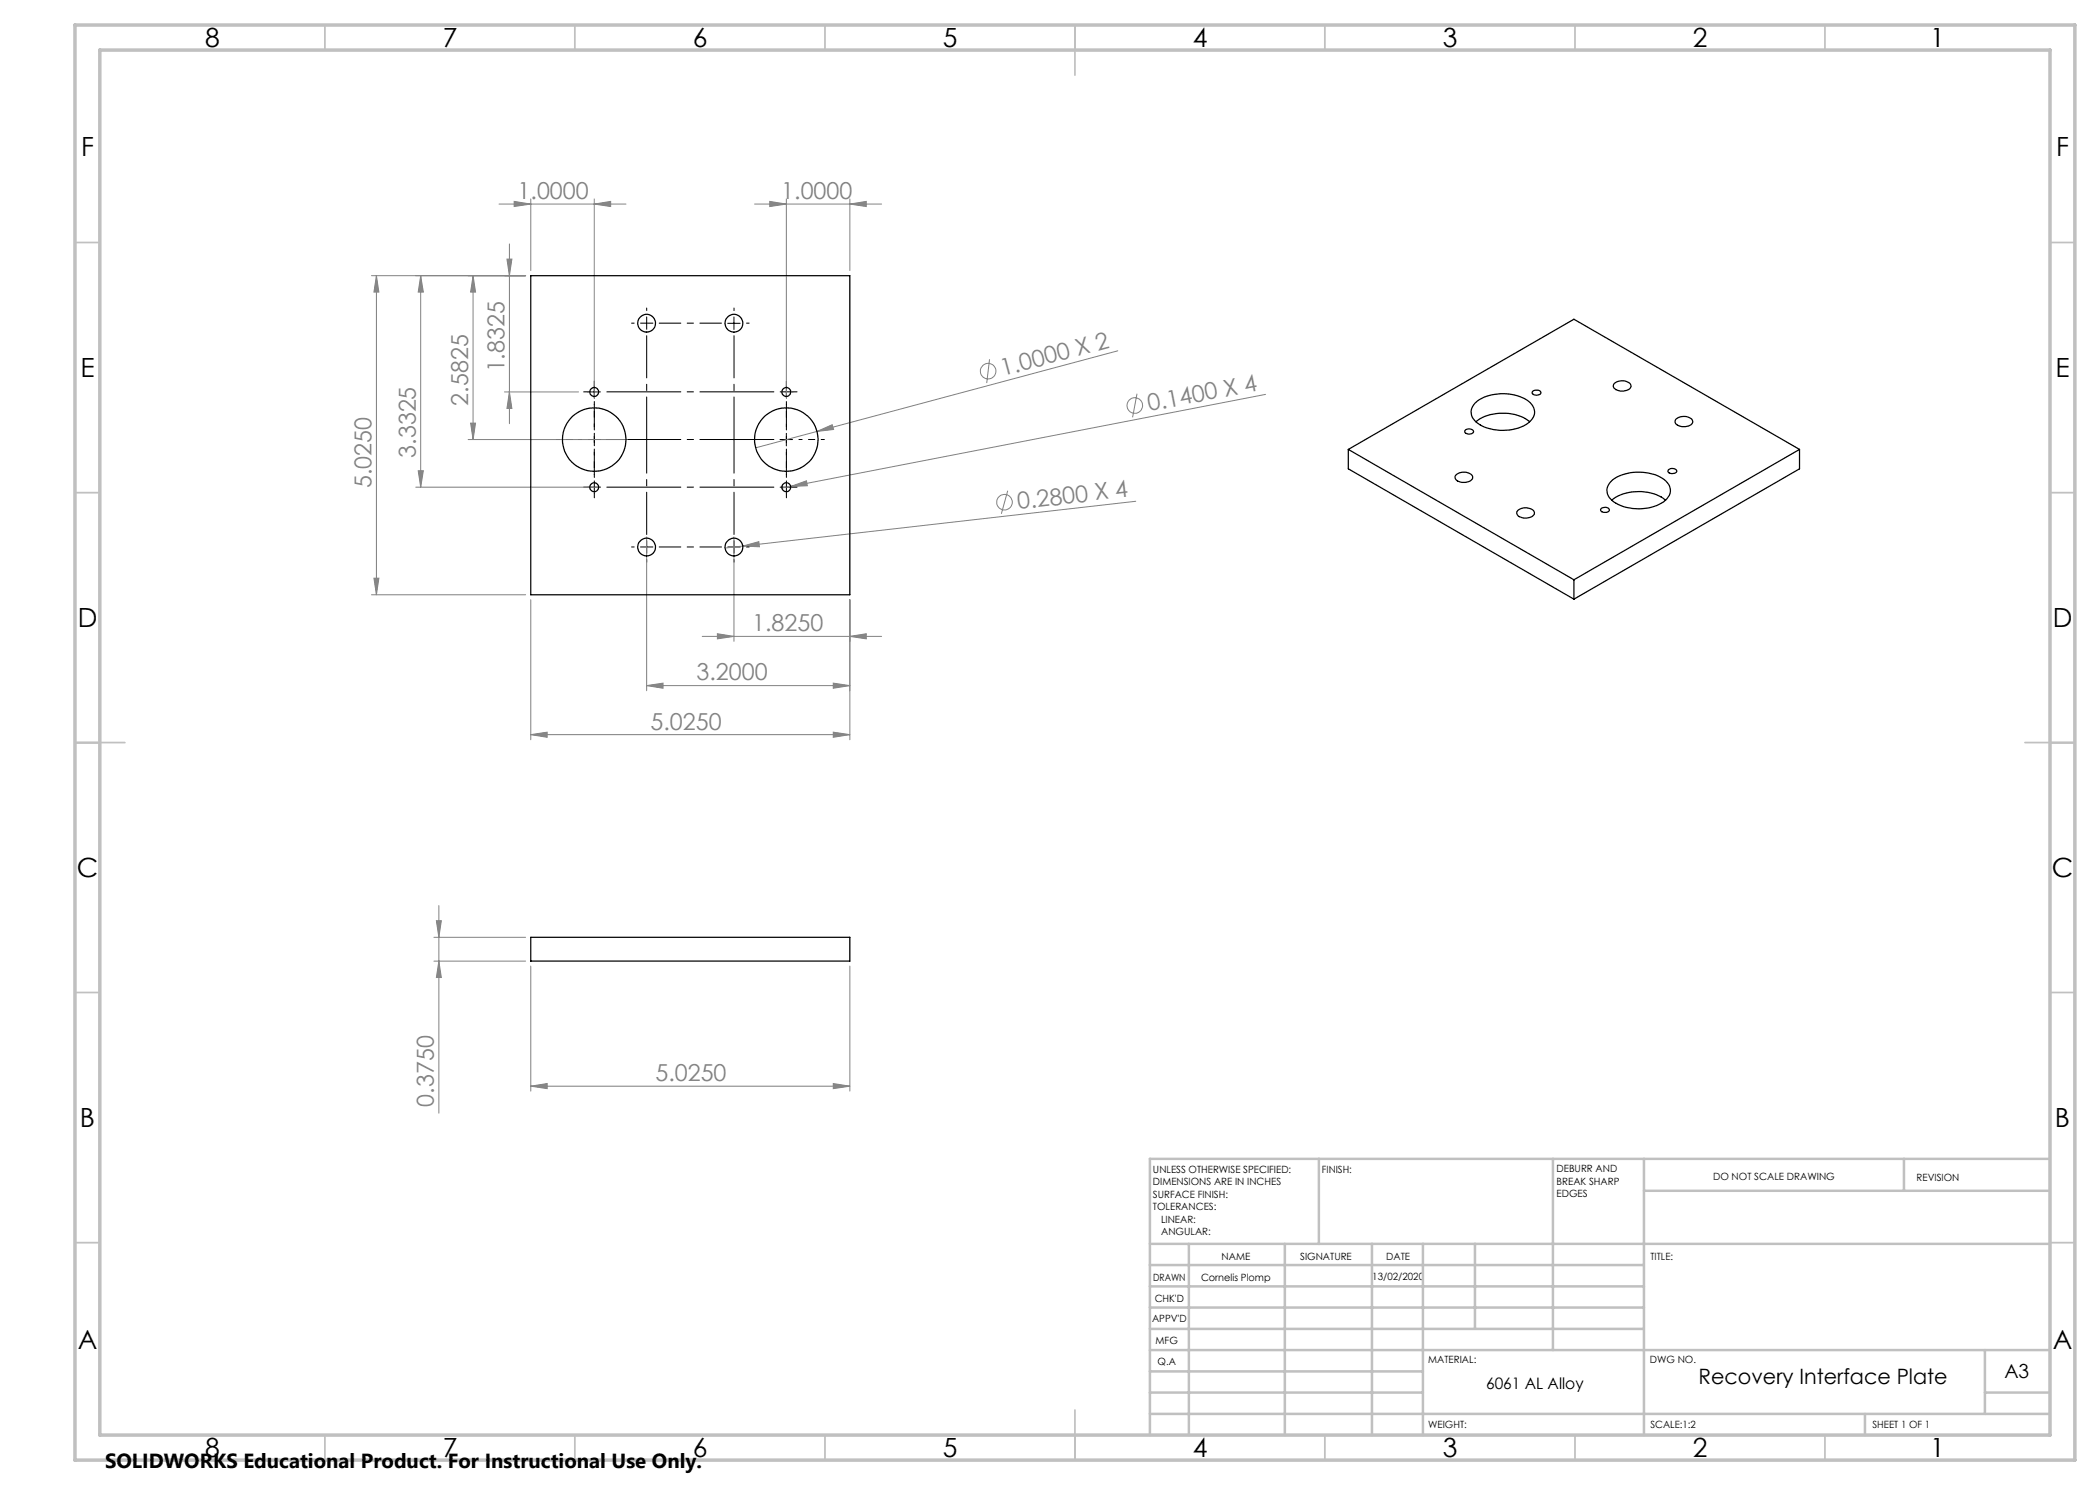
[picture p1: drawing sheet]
<svg xmlns="http://www.w3.org/2000/svg" width="420mm" height="297mm" viewBox="0 0 420 297" stroke-linecap="round" stroke-linejoin="round" font-family="sans-serif">
<g fill="none" stroke="#808080" stroke-width=".2">
<path d="M106.2 39.8v14.3M118.9 39.8v39.7M157.3 39.8v39.7M170 39.8v14.3M74.3 55.1h30.8M75.3 55.1l.5 3.3h-1zM75.3 55.1v63.9M84.1 55.1v42.3M84.1 55.1l.6 3.3h-1.1zM94.6 55.1v32.8M94.6 55.1l.5 3.3h-1zM99.8 40.8h25.4"/>
<path d="M101.4 51.8h1l-.5 3.3zM101.9 48.8v35.9M102.8 40.3l3.4 .5-3.4 .5zM118.9 40.8l3.2-.5v1zM150.9 40.8h25.4M154 40.3l3.3 .5-3.3 .5zM170 40.8l3.2-.5v1zM100.9 78.4h14.8M101.9 78.4l.5 3.3h-1zM197.9 71.9l-.6 4.7M223.6 70.2l-72.5 19.4M227.4 78.7l-.9 4.8"/>
<path d="M253.1 78.9l-94.9 18.4M83.1 97.4h36.9M83.6 94.2h1.1l-.6 3.2zM93.6 87.9h31.8M94.1 84.6h1l-.5 3.3zM158.2 97.3l3.1-1.1 .2 1zM158.2 97.3l-1.8 .3M163.4 86.3l3-1.4 .3 1zM201.5 98.1l-1.2 4.7M74.3 119h30.8M74.8 115.6h1l-.5 3.4zM106.2 119.9v28.1"/>
<path d="M129.3 107.4v30.7M146.8 107.4v20.9M148.6 109.2l3.2-.9 .1 1.1zM148.6 109.2l-3.6 .4M170 119.9v28.1M227.2 100.3l-78.6 8.9M129.3 137.1l3.3-.5v1.1zM129.3 137.1h40.7M140.4 127.3h35.9M143.5 126.7l3.3 .6-3.3 .5zM166.7 136.6l3.3 .5-3.3 .6zM170 127.3l3.2-.6v1.1z"/>
<path d="M106.2 146.9l3.2-.5v1.1zM106.2 146.9h63.8M166.7 146.4l3.3 .5-3.3 .6zM86.8 187.5h18.3M86.8 192.2h18.3M87.3 184.1h1l-.5 3.4zM87.8 181.1v41.5M87.8 192.2l.5 3.3h-1zM106.2 193.2v25M170 193.2v25M106.2 217.2l3.2-.5v1zM106.2 217.2h63.8"/>
<path d="M166.7 216.7l3.3 .5-3.3 .5z"/>
<circle cx="197.6" cy="74.2" r="1.56"/>
<circle cx="227" cy="81.1" r="1.56"/>
<circle cx="200.9" cy="100.4" r="1.56"/>
</g>
<g fill="none" stroke="#000" stroke-width=".2" stroke-dasharray="15.2 1.3 1.3 1.3">
<path d="M117.6 78.4h-.9M118.9 77.1v-.9M126.8 64.6h-.5M129.3 64.6v-1.2M129.3 64.6h-1.2M129.3 64.6v1.3M129.3 64.6h1.3M129.3 62.1v-.5M146.8 62.1v-.5M149.3 64.6h.5M157.3 78.4v-1.3M157.3 78.4h-1.3"/>
<path d="M157.3 78.4v1.2M157.3 78.4h1.2M157.3 77.1v-.9M158.5 78.4h.9M117.6 97.4h-.9M118.9 97.4v-1.2M118.9 97.4h-1.3M118.9 97.4v1.3M118.9 97.4h1.2M118.9 98.7v.9M118.9 87.9v-1.2M118.9 87.9h-1.3"/>
<path d="M118.9 87.9v1.3M118.9 87.9h1.2M157.3 97.4v-1.2M157.3 97.4h-1.3M157.3 97.4v1.3M157.3 97.4h1.2M157.3 98.7v.9M158.5 97.4h.9M126.8 109.4h-.5M129.3 109.4v-1.3M129.3 109.4h-1.2M129.3 109.4v1.2"/>
<path d="M129.3 109.4h1.3M129.3 111.9v.5M146.8 109.4v-1.3M146.8 109.4h-1.2M146.8 109.4v1.2M146.8 109.4h1.3M146.8 111.9v.5M149.3 109.4h.5"/>
</g>
<path d="M131.8 64.6h12.5M131.8 109.4h12.5" fill="none" stroke="#000" stroke-width=".2" stroke-dasharray="15.2 1.3 1.3 1.3" stroke-dashoffset="10.9"/>
<path d="M129.3 106.9v-39.8M146.8 106.9v-39.8" fill="none" stroke="#000" stroke-width=".2" stroke-dasharray="15.2 1.3 1.3 1.3" stroke-dashoffset="6.8"/>
<path d="M121.4 78.4h33.4M121.4 97.4h33.4M121.4 87.9h33.4" fill="none" stroke="#000" stroke-width=".2" stroke-dasharray="15.2 1.3 1.3 1.3" stroke-dashoffset=".4"/>
<path d="M118.9 94.9v-14M157.3 94.9v-14" fill="none" stroke="#000" stroke-width=".2" stroke-dasharray="15.2 1.3 1.3 1.3" stroke-dashoffset="10.1"/>
<path d="M116.4 87.9h-5.1M118.9 85.4v-5.1M118.9 90.4v5.1M157.3 85.4v-5.1M157.3 90.4v5.1M159.8 87.9h5.1" fill="none" stroke="#000" stroke-width=".2" stroke-dasharray="15.2 1.3 1.3 1.3" stroke-dashoffset="14.6"/>
<path d="M117.6 78.4h2.5M118.9 77.1v2.6M145.5 64.7h2.5M146.8 63.4v2.5M156 87.9h2.5M157.3 86.7v2.5" fill="none" stroke="#000" stroke-width=".2"/>
<g fill="none" stroke="#c0c0c0" stroke-width=".35">
<path d="M65 5v5M115 5v5M165 5v5M215 5v10M265 5v5M315 5v5M365 5v5M15 48.5h5M410 48.5h5M15 98.5h5M410 98.5h5M15 148.5h10"/>
<path d="M405 148.5h10M15 198.5h5M410 198.5h5M15 248.5h5M410 248.5h5M65 287v5M115 287v5M165 287v5M215 282v10M265 287v5M315 287v5M365 287v5"/>
</g>
<g fill="none" stroke="#c0c0c0" stroke-width=".5">
<path d="M263.8 231.8v17M310.6 231.8v38.2M328.8 231.8v55.2M328.8 238.2h81.2M380.8 231.8v6.4M410 231.8h-180v55.2M230 248.8h180M230 257.3h98.8M230 253h98.8M237.8 248.8v38.2M257 248.8v38.2M274.4 248.8v38.2"/>
<path d="M284.6 248.8v38.2M295 248.8v17M230 265.8h98.8M230 261.5h98.8M230 278.5h54.6M230 274.3h54.6M230 270h180M397 278.5h13M397 270v12.8M230 282.8h180M373 282.8v4.2"/>
</g>
<path d="M15 5h400v287h-400zM20 10h390v277h-390z" fill="none" stroke="#c0c0c0" stroke-width=".7"/>
<g fill="#808080">
<path d="M148.6 109.2l3.2-.9 .1 1.1z"/>
<path d="M158.2 97.3l3.1-1.1 .2 1z"/>
<path d="M163.4 86.3l3-1.4 .3 1z"/>
<path d="M170 127.3l3.2-.6v1.1zM143.5 126.7l3.3 .6-3.3 .5zM166.7 136.6l3.3 .5-3.3 .6zM129.3 137.1l3.3-.5v1.1z"/>
<path d="M106.2 217.2l3.2-.5v1zM166.7 216.7l3.3 .5-3.3 .5zM106.2 146.9l3.2-.5v1.1zM166.7 146.4l3.3 .5-3.3 .6zM154 40.3l3.3 .5-3.3 .5zM170 40.8l3.2-.5v1zM102.8 40.3l3.4 .5-3.4 .5zM118.9 40.8l3.2-.5v1z"/>
<path d="M87.3 184.1h1l-.5 3.4zM87.8 192.2l.5 3.3h-1zM75.3 55.1l.5 3.3h-1zM74.8 115.6h1l-.5 3.4zM101.4 51.8h1l-.5 3.3zM101.9 78.4l.5 3.3h-1zM94.6 55.1l.5 3.3h-1zM94.1 84.6h1l-.5 3.3zM84.1 55.1l.6 3.3h-1.1zM83.6 94.2h1.1l-.6 3.2z"/>
</g>
<g fill="none" stroke="#000" stroke-width=".25">
<path d="M106.2 55.1h63.8v63.9h-63.8zM306.6 78.2a1 1 0 0 1 1.6 .4 1.02 1.02 0 0 1-1.8-.1zM322.9 76.7a2.43 2.43 0 0 1 3.2 .2 .97 .97 0 0 1-1.1 1.2 1.9 1.9 0 0 1-2.3-.9zM269.7 89.9l45.1-26.1 45.1 26.1M269.7 89.9l45.1 26.1M269.7 89.9v3.9l45.1 26M291.3 94.9a2.28 2.28 0 0 1 3.2 .5 1.3 1.3 0 0 1-1.4 1.1 1.83 1.83 0 0 1-2.1-1zM293.1 86a1.03 1.03 0 0 1 1.6 .4 1.06 1.06 0 0 1-1.8-.1zM295 80.6a9.1 9.1 0 0 1 11-.1 2.5 2.5 0 0 1-.4 4.2 9.5 9.5 0 0 1-10.3-.2 2.49 2.49 0 0 1-.3-3.9zM295.2 84.3a9.4 9.4 0 0 1 10.7 0M322.2 96.3a9.2 9.2 0 0 1 9.3-1.2 3.3 3.3 0 0 1 2.5 3.6 5.7 5.7 0 0 1-4.9 3 8 8 0 0 1-7.3-2.2 2.35 2.35 0 0 1 .4-3.2zM333.6 94a1.04 1.04 0 0 1 1.8 .3 1.06 1.06 0 0 1-1.8-.1z"/>
<path d="M335.2 83.8a2.43 2.43 0 0 1 3.3 .2 .97 .97 0 0 1-1.1 1.3 1.9 1.9 0 0 1-2.4-1zM359.9 89.9l-45.1 26.1M359.9 89.9v3.9l-45.1 26M303.6 102.1a2.28 2.28 0 0 1 3.3 .4 1.3 1.3 0 0 1-1.5 1.1 1.83 1.83 0 0 1-2-1zM314.8 116v3.8M320.3 101.7a1 1 0 0 1 1.6 .4 1.06 1.06 0 0 1-1.8-.2zM322.3 100a9.3 9.3 0 0 1 10.8 0M106.2 187.5h63.8v4.7h-63.8z"/>
<circle cx="118.9" cy="78.4" r=".89"/>
<circle cx="129.3" cy="64.6" r="1.78"/>
<circle cx="146.8" cy="64.6" r="1.78"/>
<circle cx="157.3" cy="78.4" r=".89"/>
<circle cx="118.9" cy="87.9" r="6.4"/>
<circle cx="118.9" cy="97.4" r=".89"/>
<circle cx="157.3" cy="87.9" r="6.4"/>
<circle cx="157.3" cy="97.4" r=".89"/>
<circle cx="129.3" cy="109.4" r="1.78"/>
<circle cx="146.8" cy="109.4" r="1.78"/>
</g>
<g font-size="5.3">
<text x="41" y="9.5">8</text>
<text x="88.5" y="9.5">7</text>
<text x="138.5" y="9.5">6</text>
<text x="188.5" y="9.5">5</text>
<text x="238.5" y="9.5">4</text>
<text x="288.5" y="9.5">3</text>
<text x="338.5" y="9.5">2</text>
<text x="386" y="9.5">1</text>
<text x="16.2" y="31.3">F</text>
<text x="411.2" y="31.3">F</text>
<text x="16.1" y="75.5">E</text>
<text x="411.1" y="75.5">E</text>
<text x="15.5" y="125.5">D</text>
<text x="410.5" y="125.5">D</text>
<text x="15.4" y="175.5">C</text>
<text x="410.4" y="175.5">C</text>
<text x="16" y="225.5">B</text>
<text x="411" y="225.5">B</text>
<text x="15.5" y="269.8">A</text>
<text x="410.5" y="269.8">A</text>
<text x="41" y="291.5">8</text>
<text x="88.5" y="291.5">7</text>
<text x="138.5" y="291.5">6</text>
<text x="188.5" y="291.5">5</text>
<text x="238.5" y="291.5">4</text>
<text x="288.5" y="291.5">3</text>
<text x="338.5" y="291.5">2</text>
<text x="386" y="291.5">1</text>
</g>
<g font-size="4.7" fill="#808080">
<text x="103.5" y="39.8">1.0000</text>
<text x="156.3" y="39.8">1.0000</text>
<text x="100.9" y="74.5" transform="rotate(-90 100.9 74.5)">1.8325</text>
<text x="200.6" y="75.2" transform="rotate(-15 200.6 75.2)">1.0000 X 2</text>
<text x="93.6" y="81.1" transform="rotate(-90 93.6 81.1)">2.5825</text>
<text x="229.8" y="82.3" transform="rotate(-11 229.8 82.3)">0.1400 X 4</text>
<text x="83.1" y="91.5" transform="rotate(-90 83.1 91.5)">3.3325</text>
<text x="74.3" y="97.6" transform="rotate(-90 74.3 97.6)">5.0250</text>
<text x="203.7" y="101.8" transform="rotate(-7 203.7 101.8)">0.2800 X 4</text>
<text x="150.5" y="126.2">1.8250</text>
<text x="139.3" y="136.1">3.2000</text>
<text x="130.1" y="145.9">5.0250</text>
<text x="86.8" y="221.3" transform="rotate(-90 86.8 221.3)">0.3750</text>
<text x="131.1" y="216.2">5.0250</text>
</g>
<text font-size="4.2" x="339.7" y="276.8">Recovery Interface Plate</text>
<text font-size="4.1" x="21" y="293.7">SOLIDWORKS Educational Product. For Instructional Use Only.</text>
<text font-size="3.9" x="400.9" y="275.5">A3</text>
<text font-size="3.2" x="297.2" y="277.9">6061 AL Alloy</text>
<g font-size="2">
<text x="230.6" y="234.6">UNLESS OTHERWISE SPECIFIED:</text>
<text x="230.6" y="237.1">DIMENSIONS ARE IN INCHES</text>
<text x="230.6" y="239.6">SURFACE FINISH:</text>
<text x="264.4" y="234.6">FINISH:</text>
<text x="311.3" y="234.5">DEBURR AND</text>
<text x="311.3" y="237">BREAK SHARP</text>
<text x="311.3" y="239.5">EDGES</text>
<text x="342.6" y="236">DO NOT SCALE DRAWING</text>
<text x="383.3" y="236.2">REVISION</text>
<text x="230.6" y="242.1">TOLERANCES:</text>
<text x="232.2" y="244.6">LINEAR:</text>
<text x="232.2" y="247.1">ANGULAR:</text>
<text x="244.3" y="252">NAME</text>
<text x="260" y="251.9">SIGNATURE</text>
<text x="277.2" y="251.9">DATE</text>
<text x="330.1" y="251.9">TITLE:</text>
<text x="230.6" y="256.1">DRAWN</text>
<text x="240.2" y="256.1">Cornelis Plomp</text>
<text x="274.5" y="255.9">13/02/2020</text>
<text x="230.9" y="260.3">CHK'D</text>
<text x="230.4" y="264.4">APPV'D</text>
<text x="231.1" y="268.8">MFG</text>
<text x="231.5" y="273">Q.A</text>
<text x="285.6" y="272.5">MATERIAL:</text>
<text x="330" y="272.5">DWG NO.</text>
<text x="285.6" y="285.5">WEIGHT:</text>
<text x="330.1" y="285.6">SCALE:1:2</text>
<text x="374.5" y="285.6">SHEET 1 OF 1</text>
</g>
</svg>
